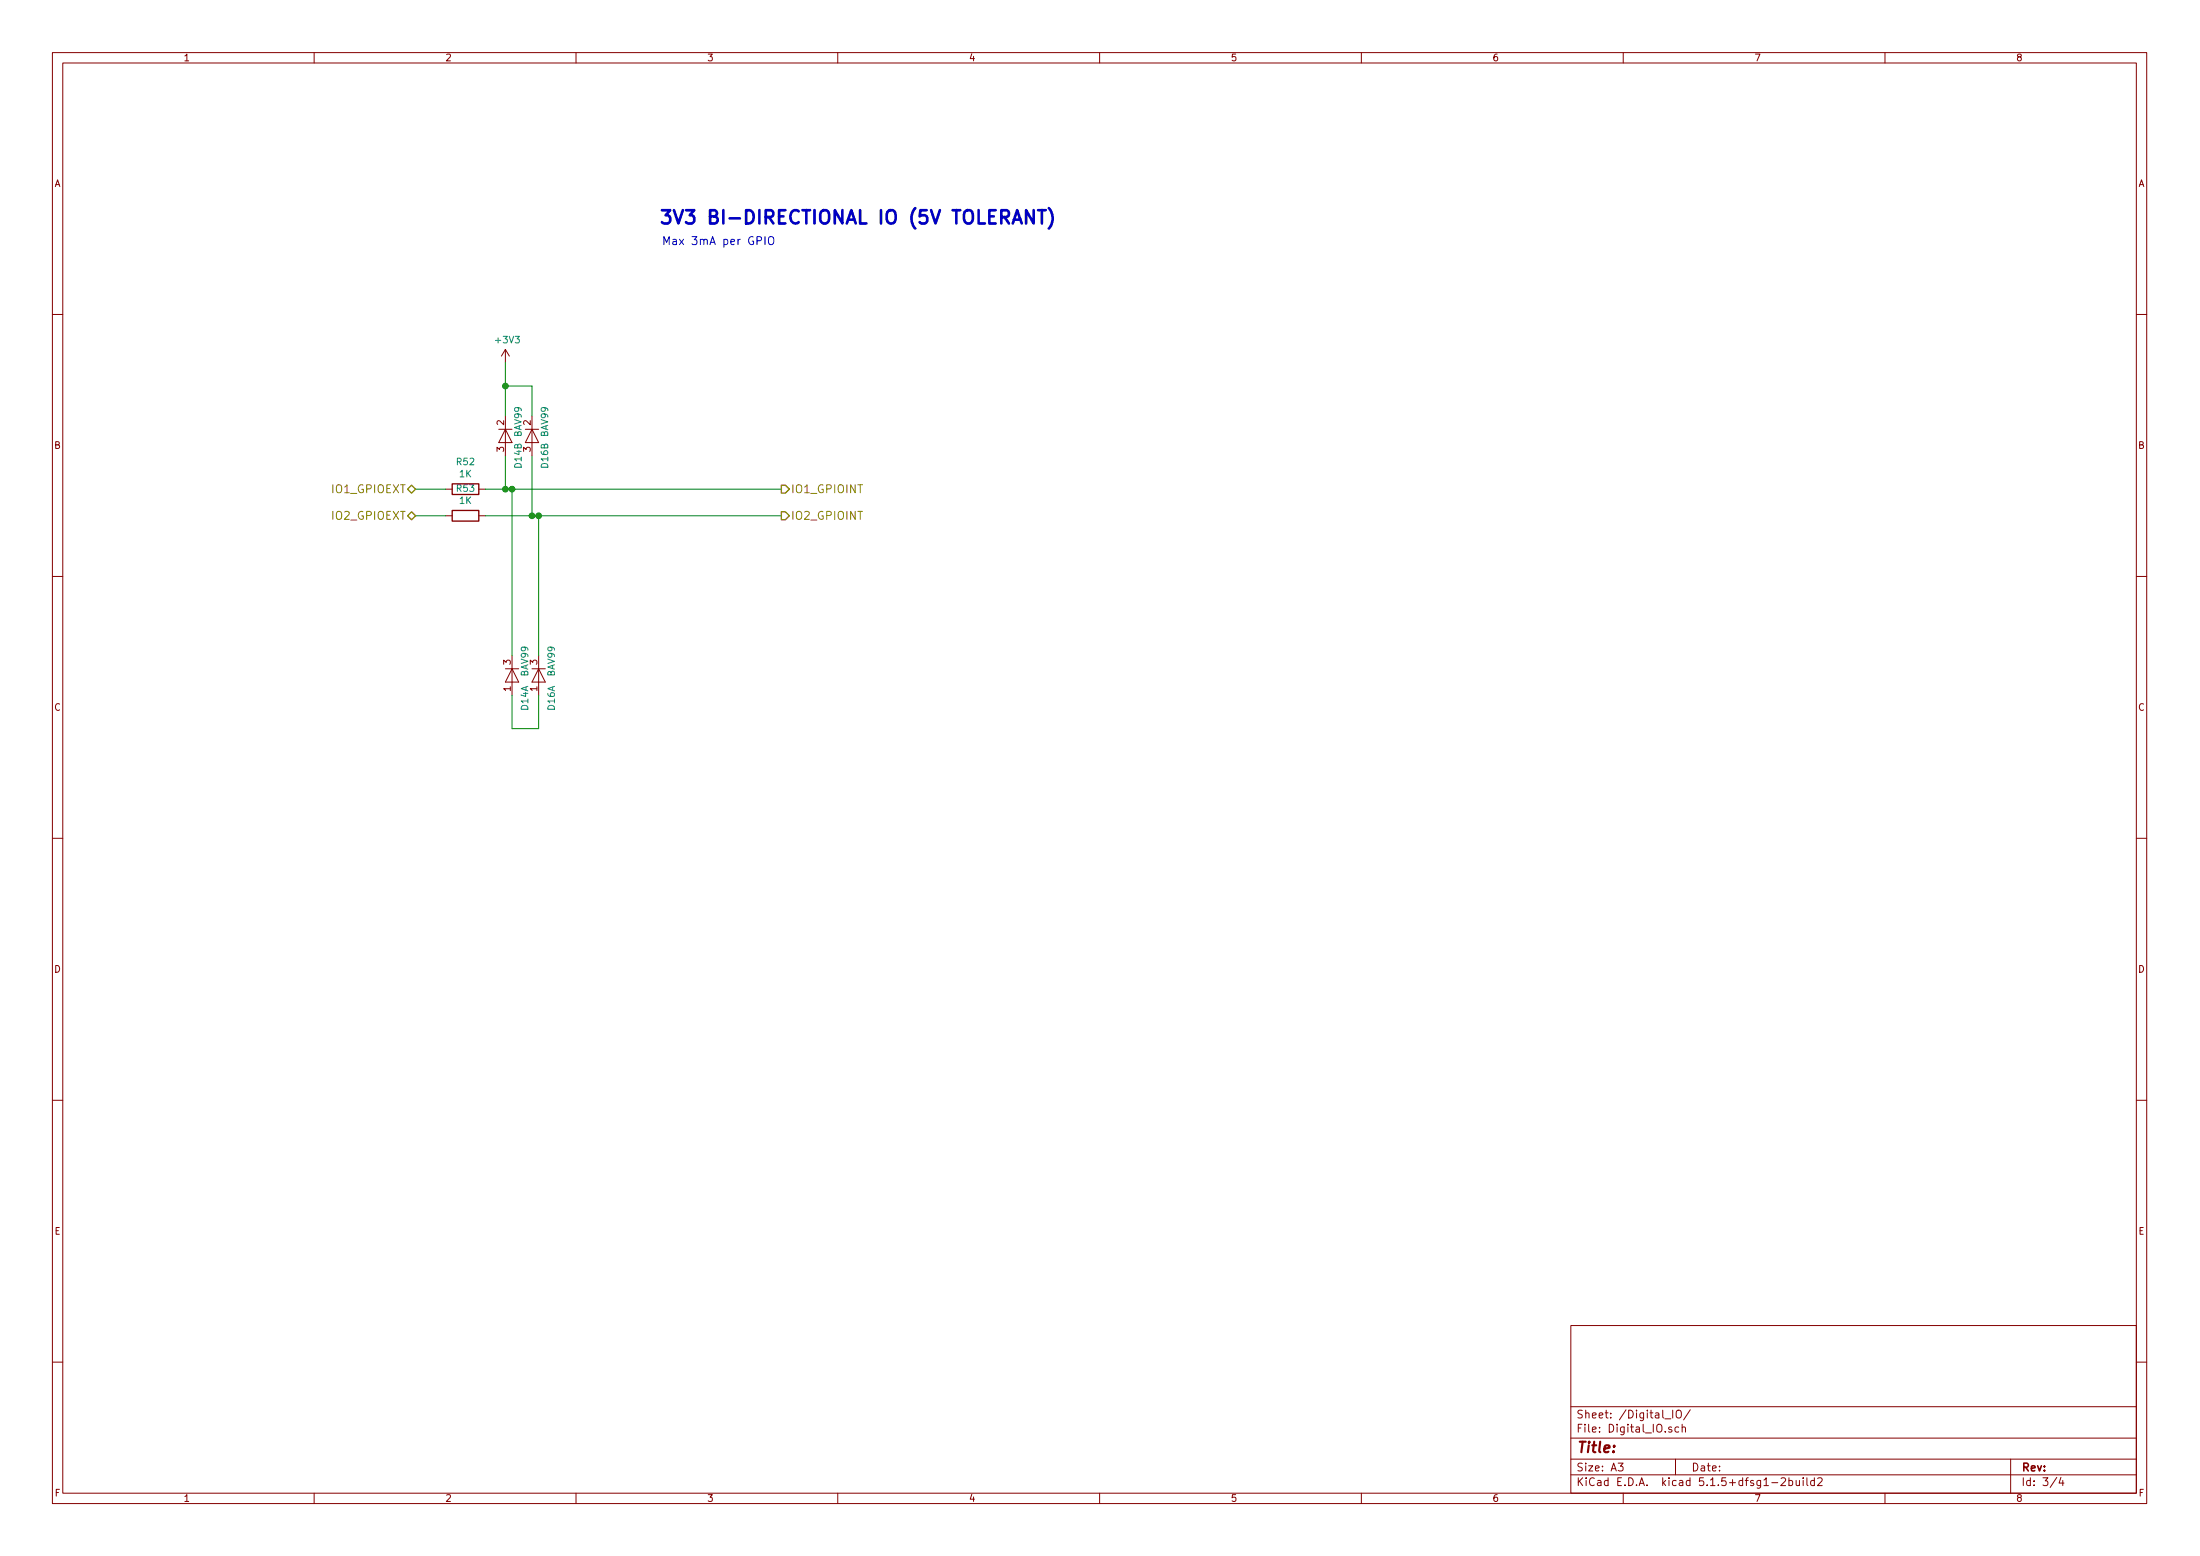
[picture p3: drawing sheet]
<svg xmlns="http://www.w3.org/2000/svg" width="420mm" height="297mm" viewBox="0 0 420 297" stroke-linecap="round" stroke-linejoin="round" font-family="sans-serif">
<g fill="none" stroke="#840000" stroke-width=".19">
<path d="M10 10h400v277h-400zM12 12h396v273.1h-396zM60 10v2M110 10v2M160 10v2M210 10v2M260 10v2M310 10v2M360 10v2M10 60h2M96.5 66.7l-.7 1.3M96.5 66.7v2.6"/>
<path d="M96.5 79.4v7.6M96.5 66.7l.8 1.3M101.6 79.4v7.6M408 60h2M85.1 98.5h1.3M85.1 93.4h1.3M91.4 98.5h1.3M91.4 93.4h1.3M95.2 82h2.6M96.5 82l1.3 2.5h-2.6zM100.3 82h2.6M101.6 82l1.3 2.5h-2.6z"/>
<path d="M10 110h2M408 110h2M96.5 127.7h2.6M97.8 127.7l1.3 2.5h-2.6zM97.8 125.1v7.7M101.6 127.7h2.5M102.9 127.7l1.2 2.5h-2.5zM102.9 125.1v7.7M10 160h2M408 160h2M10 210h2M408 210h2"/>
<path d="M300 253h108v32.1h-108zM10 260h2M300 278.5h108M300 274.5h108M300 268.5h108M309 279.3h1l-.5 .6 .4 .1v.7l-.2 .1-.7-.1M318 270.9h1.1M319.3 272.5a.37 .37 0 0 0-.6 .1v.2l.6 .2v.1l-.2 .3-.4-.1M319.5 269.2v1.5M320 278.5v3M320.2 269.4a.5 .5 0 0 1 .5-.2 .5 .5 0 0 1 .4 .5v.5a.5 .5 0 0 1-.5 .5 .5 .5 0 0 1-.5-.5zM320.6 272.5l-.4-.1-.3 .3 .1 .6 .2 .1 .4-.1"/>
<path d="M321.3 272.5a.37 .37 0 0 1 .6 .1v.8M321.3 271.9v1.5M322.8 269.1l-1.3 2M384 278.5v6.6M408 260h2M60 285.1v1.9M110 285.1v1.9M160 285.1v1.9M210 285.1v1.9M260 285.1v1.9M300 281.5h108M310 285.1v1.9"/>
<path d="M338.4 283h1.1M340.2 282.3l.5-.2 .3 .4-.9 1.1h.9M341.7 282.7l.4-.1 .3 .3-.2 .6h-.5M341.7 282.1v1.5M343 282.6l.1 .9 .3 .1 .3-.1M343.7 282.6v1M344.4 282.1v.2M344.4 282.6v1M345.1 282.1v1.3l.2 .2M346.5 282.7l-.4-.1-.3 .3 .1 .6 .2 .1 .4-.1M346.5 282.1v1.5M347.1 282.3l.6-.2 .3 .4-.9 1.1h.9"/>
<path d="M360 285.1v1.9M392.8 282l-1.3 2M393.6 282l-.4 1.1h1M394 282.6v1"/>
</g>
<path d="M86.4 97.4h5v2.1h-5zM86.4 92.4h5v2h-5z" fill="none" stroke="#840000" stroke-width=".25"/>
<path d="M96.5 73.7h5.1v5.7M96.5 69.3v10.1M79.4 98.5h5.7M79.4 93.4h5.7M92.7 98.5h56.5M92.7 93.4h56.5M96.5 87v6.4M97.8 93.4v31.7M101.6 87v11.5M102.9 98.5v26.6M97.8 132.8v6.3h5.1v-6.3" fill="none" stroke="#008400" stroke-width=".19"/>
<path d="M77.9 98.5l.7-.8 .8 .8-.8 .7zM77.9 93.4l.7-.8 .8 .8-.8 .7zM149.2 92.6h.8l.7 .8-.7 .7h-.8zM149.2 97.7h.8l.7 .8-.7 .7h-.8z" fill="none" stroke="#848400" stroke-width=".25"/>
<path d="M146.1 45.2v1.5M146.8 45.4a.53 .53 0 0 1 .6-.2 .53 .53 0 0 1 .4 .5v.5a.51 .51 0 0 1-.5 .5 .51 .51 0 0 1-.5-.5z" fill="none" stroke="#0000c2" stroke-width=".19"/>
<path d="M200.3 39.7a2.9 2.9 0 0 1 0 3.9M197.4 40.1v2.6l-1.4-2.6v2.6M198.2 40.1h1.5M199 40.1v2.6" fill="none" stroke="#0000c2" stroke-width=".51"/>
<g fill="#008400" stroke="#008400" stroke-width=".25">
<circle cx="96.5" cy="73.7" r=".51"/>
<circle cx="97.8" cy="93.4" r=".51"/>
<circle cx="102.9" cy="98.5" r=".51"/>
<circle cx="101.6" cy="98.5" r=".51"/>
<circle cx="96.5" cy="93.4" r=".51"/>
</g>
<text font-size="3.5" fill="#0000c2" x="125.7" y="42.8">3V3 BI-DIRECTIONAL IO (5V TOLERANT)</text>
<text font-size="2.8" fill="#840000" x="301" y="277.3">Title:</text>
<text font-size="2.1" fill="#0000c2" x="126.4" y="46.8">Max 3mA per GPIO</text>
<g font-size="2.1" fill="#848400">
<text x="63.6" y="94.1">IO1_GPIOEXT</text>
<text x="151" y="94.1">IO1_GPIOINT</text>
<text x="63.6" y="99.2">IO2_GPIOEXT</text>
<text x="151" y="99.2">IO2_GPIOINT</text>
</g>
<g font-size="2.1" fill="#840000">
<text x="301" y="273.5">File: Digital_IO.sch</text>
<text x="301" y="270.8">Sheet: /Digital_IO/</text>
<text x="301" y="280.9">Size: A3</text>
<text x="323" y="280.9">Date:</text>
<text x="386" y="280.9">Rev:</text>
<text x="301" y="283.7">KiCad E.D.A. kicad 5.1.5+dfsg1-2build2</text>
<text x="386" y="283.7">Id: 3/4</text>
</g>
<g font-size="1.8" fill="#840000">
<text x="35" y="11.7">1</text>
<text x="85" y="11.7">2</text>
<text x="135" y="11.7">3</text>
<text x="185" y="11.7">4</text>
<text x="235" y="11.7">5</text>
<text x="285" y="11.7">6</text>
<text x="335" y="11.7">7</text>
<text x="385" y="11.7">8</text>
<text x="10.4" y="35.7">A</text>
<text x="408.4" y="35.7">A</text>
<text x="96.3" y="81.2" transform="rotate(-90 96.3 81.2)">2</text>
<text x="101.3" y="81.2" transform="rotate(-90 101.3 81.2)">2</text>
<text x="10.4" y="85.7">B</text>
<text x="96.3" y="86.2" transform="rotate(-90 96.3 86.2)">3</text>
<text x="101.3" y="86.2" transform="rotate(-90 101.3 86.2)">3</text>
<text x="408.4" y="85.7">B</text>
<text x="97.5" y="132" transform="rotate(-90 97.5 132)">1</text>
<text x="97.5" y="126.9" transform="rotate(-90 97.5 126.9)">3</text>
<text x="102.6" y="132" transform="rotate(-90 102.6 132)">1</text>
<text x="102.6" y="126.9" transform="rotate(-90 102.6 126.9)">3</text>
<text x="10.4" y="135.7">C</text>
<text x="408.4" y="135.7">C</text>
<text x="10.4" y="185.7">D</text>
<text x="408.4" y="185.7">D</text>
<text x="10.4" y="235.7">E</text>
<text x="408.4" y="235.7">E</text>
<text x="10.5" y="285.7">F</text>
<text x="35" y="286.7">1</text>
<text x="85" y="286.7">2</text>
<text x="135" y="286.7">3</text>
<text x="185" y="286.7">4</text>
<text x="235" y="286.7">5</text>
<text x="285" y="286.7">6</text>
<text x="335" y="286.7">7</text>
<text x="385" y="286.7">8</text>
<text x="408.5" y="285.7">F</text>
</g>
<g font-size="1.8" fill="#008484">
<text x="94.8" y="65.5">+3V3</text>
<text x="99.6" y="83.3" transform="rotate(-90 99.6 83.3)">BAV99</text>
<text x="104.7" y="83.3" transform="rotate(-90 104.7 83.3)">BAV99</text>
<text x="87.3" y="88.8">R52</text>
<text x="99.6" y="89.3" transform="rotate(-90 99.6 89.3)">D14B</text>
<text x="104.7" y="89.3" transform="rotate(-90 104.7 89.3)">D16B</text>
<text x="87.3" y="93.9">R53</text>
<text x="87.8" y="91.1">1K</text>
<text x="87.8" y="96.2">1K</text>
<text x="100.9" y="129.1" transform="rotate(-90 100.9 129.1)">BAV99</text>
<text x="106" y="129.1" transform="rotate(-90 106 129.1)">BAV99</text>
<text x="100.9" y="135.6" transform="rotate(-90 100.9 135.6)">D14A</text>
<text x="106" y="135.6" transform="rotate(-90 106 135.6)">D16A</text>
</g>
</svg>
